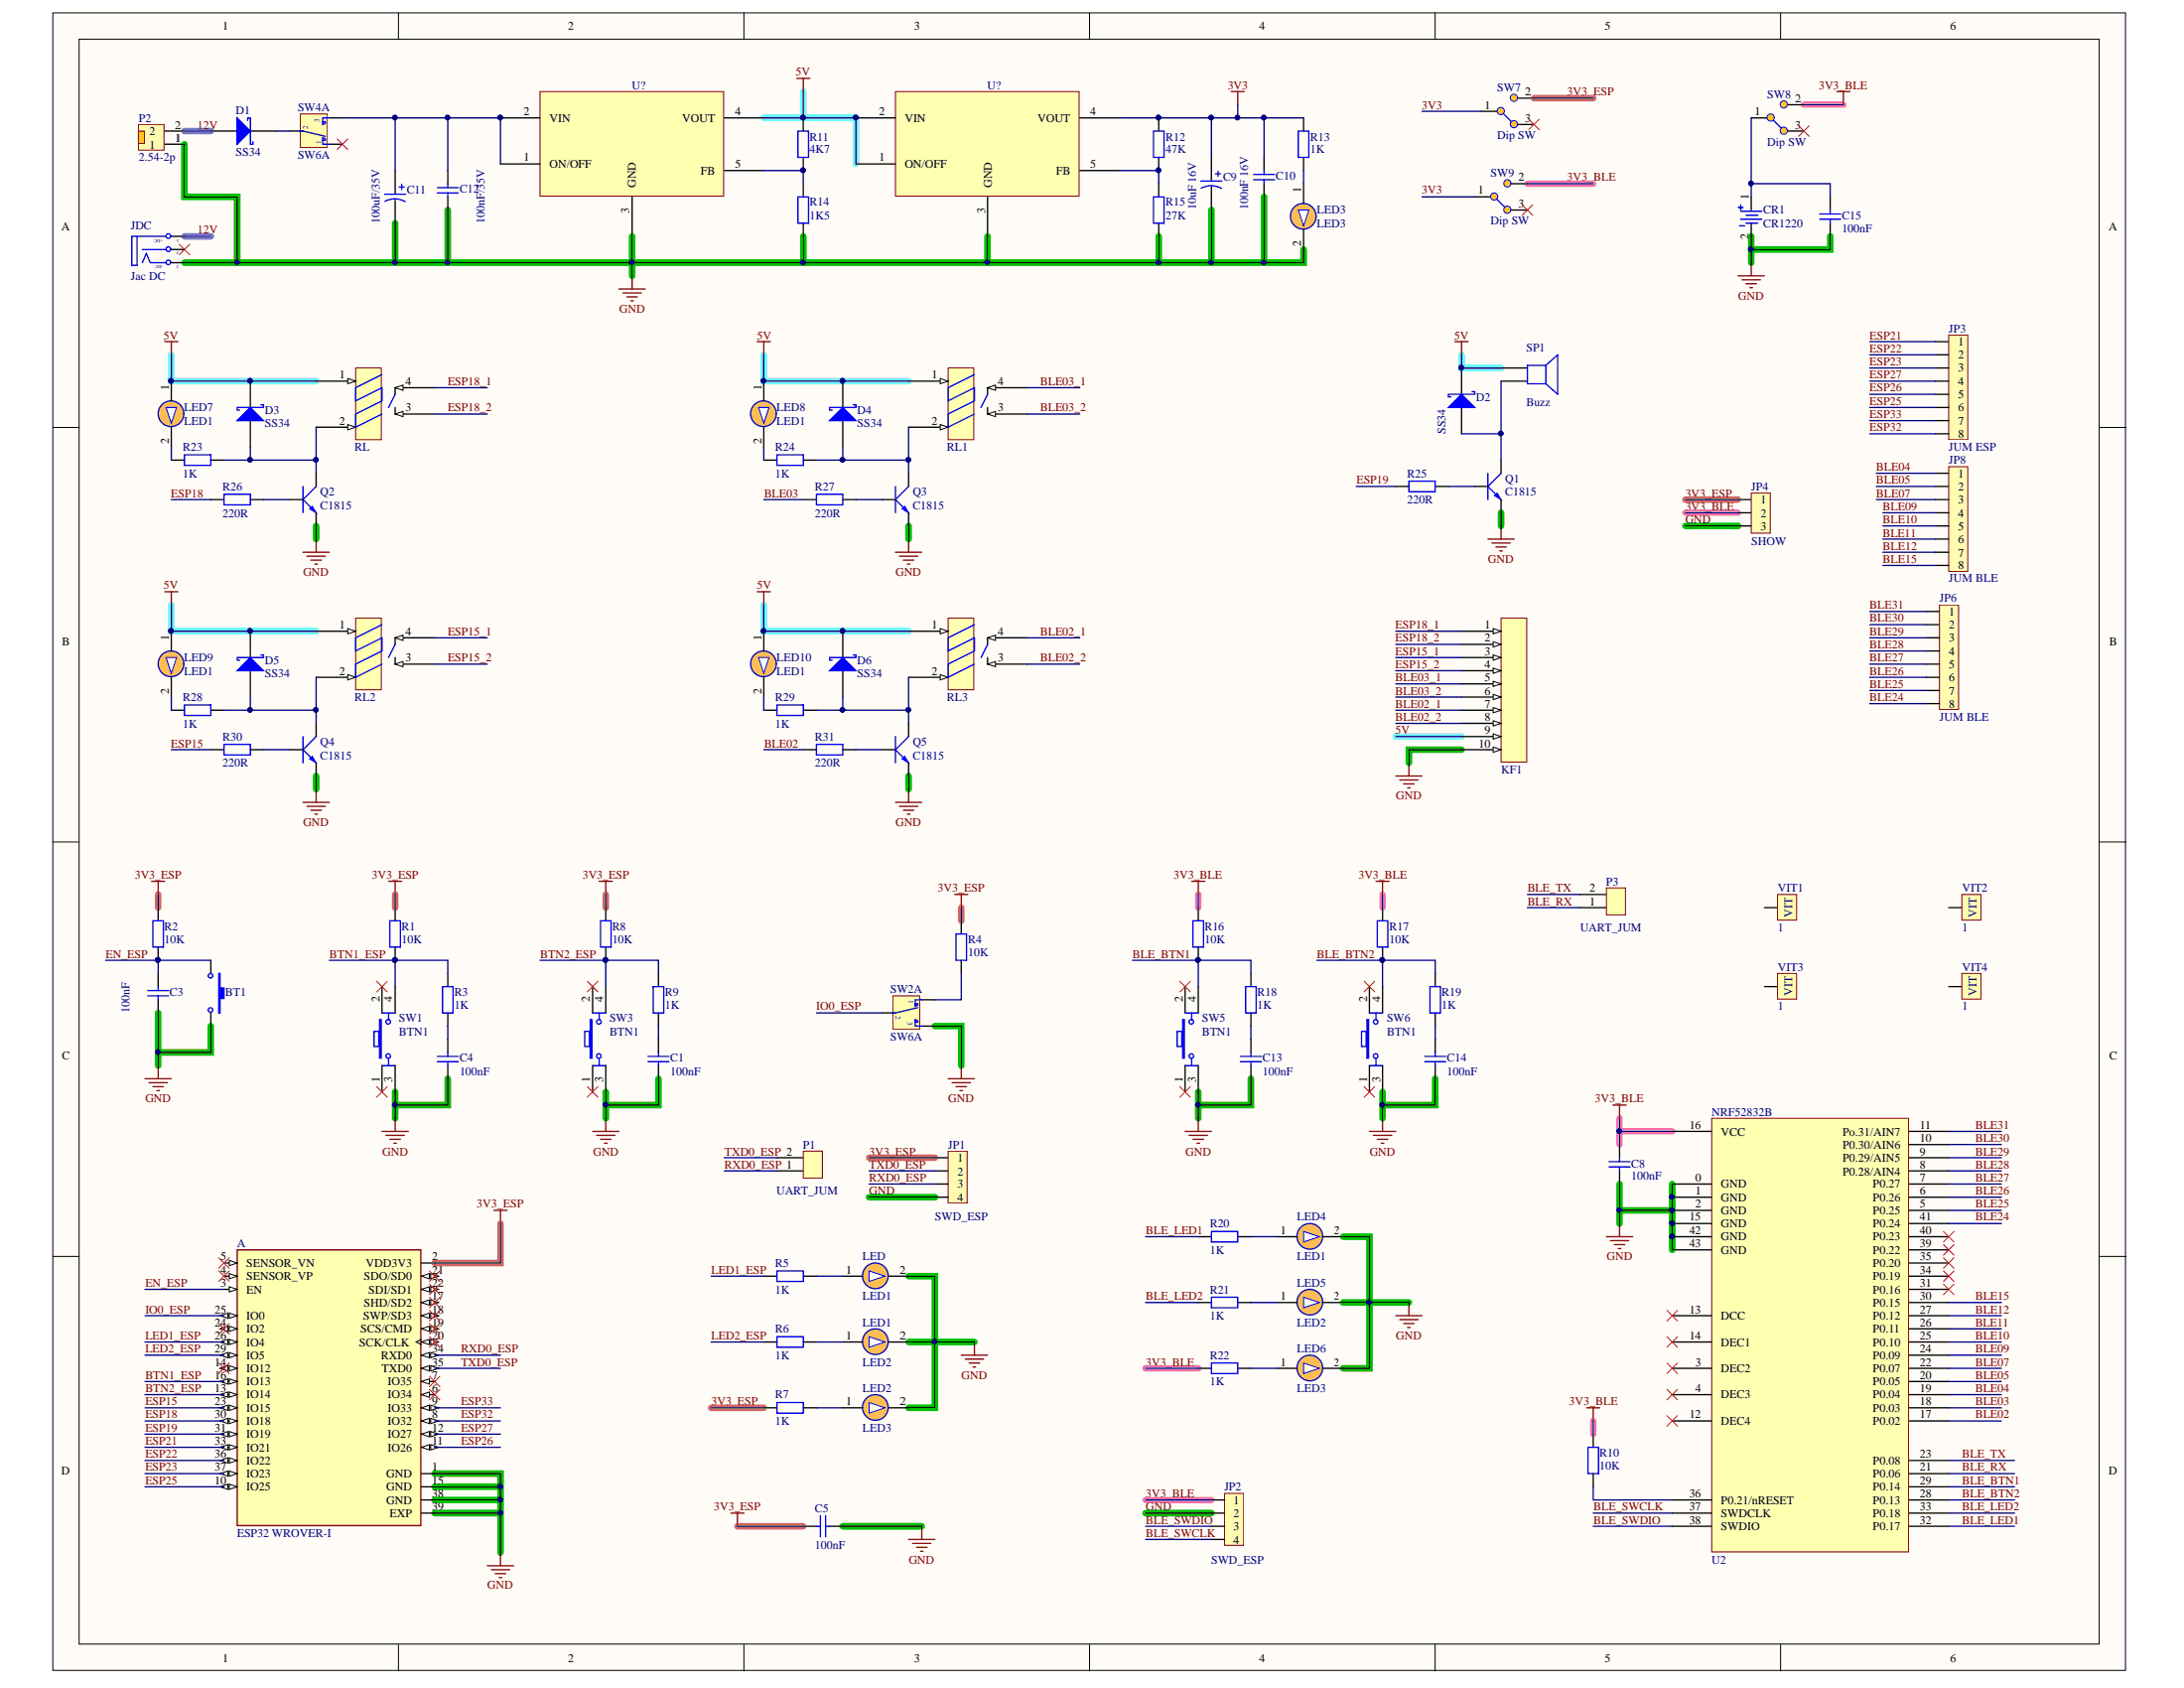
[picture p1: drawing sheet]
# Altium project ESP_BLE.PrjPCB
1 sheet, 100 parts. Net scope: global (net labels, ports and power ports of the same name join across sheets).
Board file: ESP_BLE.PcbDoc

## Sheet ESP_BLE.SchDoc
size 400 x 320 mm

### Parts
A  ESP32 WROVER-I  [ESP32-WROVER-I]
BT1  Nút Nhấn 2 Chân 3x6x2.5MM SMD  [Nut Nhan 2 Chan SMD_N]  (value not drawn)
C1  100nF  [tu 0805]
C3  100nF  [tu 0805]
C4  100nF  [tu 0805]
C5  100nF  [tu 0805]
C8  100nF  [tu 0805]
C9  10uF 16V  [CAP_ALUM_SMD_5054_TYPE_C]
C10  100nF 16V  [tu 0805]
C11  100uF/35V  [CAP_ALUM_SMD_100102_TYPE_G]
C12  100nF/35V  [tu 0805]
C13  100nF  [tu 0805]
C14  100nF  [tu 0805]
C15  100nF  [tu 0805]
CR1  CR1220  [CR1220_HOLDER_SMD]
D1  SS34  [DIODE_DO214AC_SMA]
D2  SS34  [DIODE_DO214AC_SMA]
D3  SS34  [DIODE_DO214AC_SMA]
D4  SS34  [DIODE_DO214AC_SMA]
D5  SS34  [DIODE_DO214AC_SMA]
D6  SS34  [DIODE_DO214AC_SMA]
JDC  Jac DC  [DC-IN]
JP1  SWD_ESP  [JUMP DON DUC 2.54_4P]
JP2  SWD_ESP  [JUMP DON DUC 2.54_4P]
JP3  JUM ESP  [Jump Don Duc Thang 2.54_8p]
JP4  SHOW  [jump don duc thang 2.54_3p]
JP6  JUM BLE  [Jump Don Duc Thang 2.54_8p]
JP8  JUM BLE  [Jump Don Duc Thang 2.54_8p]
KF1  KF142R-10  [KF10]  (value not drawn)
LED  LED1  [led 0805]
LED1  LED2  [led 0805]
LED2  LED3  [led 0805]
LED3  LED3  [led 0805]
LED4  LED1  [led 0805]
LED5  LED2  [led 0805]
LED6  LED3  [led 0805]
LED7  LED1  [led 0805]
LED8  LED1  [led 0805]
LED9  LED1  [led 0805]
LED10  LED1  [led 0805]
MIC1  U?  [Mic5V]
MIC2  U?  [Mic5V]
NRF52832  U2  [NRF52832]  (part B of 2)
P1  UART_JUM  [Jump don duc 2.54_2P]
P2  2.54-2p  [Header Duc Thang 2P 2.54]
P3  UART_JUM  [Jump don duc 2.54_2P]
Q1  C1815  [SOT23B]
Q2  C1815  [SOT23B]
Q3  C1815  [SOT23B]
Q4  C1815  [SOT23B]
Q5  C1815  [SOT23B]
R1  10K  [tro 0805]
R2  10K  [tro 0805]
R3  1K  [tro 0805]
R4  10K  [tro 0805]
R5  1K  [tro 0805]
R6  1K  [tro 0805]
R7  1K  [tro 0805]
R8  10K  [tro 0805]
R9  1K  [tro 0805]
R10  10K  [tro 0805]
R11  4K7  [tro 0805]
R12  47K  [tro 0805]
R13  1K  [tro 0805]
R14  1K5  [tro 0805]
R15  27K  [tro 0805]
R16  10K  [tro 0805]
R17  10K  [tro 0805]
R18  1K  [tro 0805]
R19  1K  [tro 0805]
R20  1K  [tro 0805]
R21  1K  [tro 0805]
R22  1K  [tro 0805]
R23  1K  [tro 0805]
R24  1K  [tro 0805]
R25  220R  [tro 0805]
R26  220R  [tro 0805]
R27  220R  [tro 0805]
R28  1K  [tro 0805]
R29  1K  [tro 0805]
R30  220R  [tro 0805]
R31  220R  [tro 0805]
RL  Relay-4  [Relay-4]  (value not drawn)
RL1  Relay-4  [Relay-4]  (value not drawn)
RL2  Relay-4  [Relay-4]  (value not drawn)
RL3  Relay-4  [Relay-4]  (value not drawn)
SP1  Buzz  [SPEAKER]
SW1  BTN1  [SW-4P-S]
SW2  SW6A  [SW6]  (part A of 2)
SW3  BTN1  [SW-4P-S]
SW4  SW6A  [SW6]  (part A of 2)
SW5  BTN1  [SW-4P-S]
SW6  BTN1  [SW-4P-S]
SW7  Dip SW  [SW3P]
SW8  Dip SW  [SW3P]
SW9  Dip SW  [SW3P]
VIT1  1  [VIT]
VIT2  1  [VIT]
VIT3  1  [VIT]
VIT4  1  [VIT]

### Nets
3V3: C9.1 C10.1 MIC2.4(VOUT) R12.2 R13.2 SW7.1(COM) SW9.1(COM)
3V3_BLE: C8.1 JP2.1 JP4.2 NRF52832.16(VCC) R10.2 R16.2 R17.2 R22.1 SW8.2(NC) SW9.2(NC)
3V3_ESP: A.2(VDD3V3) C5.1 JP1.1 JP4.1 R1.2 R2.2 R4.2 R7.1 R8.2 SW7.2(NC)
5V: D2.2(K) D3.2(K) D4.2(K) D5.2(K) D6.2(K) KF1.9 LED7.1(A) LED8.1(A) LED9.1(A) LED10.1(A) MIC1.4(VOUT) MIC2.1(ON/OFF) MIC2.2(VIN) R11.2 RL.1 RL1.1 RL2.1 RL3.1 SP1.1
GND: A.1(GND) A.15(GND) A.38(GND) A.39(EXP) BT1.2 C1.2 C3.2 C4.2 C5.2 C8.2 C9.2 C10.2 C11.2 C12.2 C13.2 C14.2 C15.2 CR1.2(-) JDC.2(TN) JP1.4 JP2.2 JP4.3 KF1.10 LED.2(K) LED1.2(K) LED2.2(K) LED3.2(K) LED4.2(K) LED5.2(K) LED6.2(K) MIC1.3(GND) MIC2.3(GND) NRF52832.0(GND) NRF52832.1(GND) NRF52832.2(GND) NRF52832.15(GND) NRF52832.42(GND) NRF52832.43(GND) P2.1 Q1.1(E) Q2.1(E) Q3.1(E) Q4.1(E) Q5.1(E) R14.1 R15.1 SW1.3 SW2.3 SW3.3 SW5.3 SW6.3
12V: D1.1(A) JDC.1(T) P2.2
BLE02: NRF52832.17(P0.02) R31.2
BLE02_1: KF1.7 RL3.4
BLE02_2: KF1.8 RL3.3
BLE03: NRF52832.18(P0.03) R27.2
BLE03_1: KF1.5 RL1.4
BLE03_2: KF1.6 RL1.3
BLE04: JP8.1 NRF52832.19(P0.04)
BLE05: JP8.2 NRF52832.20(P0.05)
BLE07: JP8.3 NRF52832.22(P0.07)
BLE09: JP8.4 NRF52832.24(P0.09)
BLE10: JP8.5 NRF52832.25(P0.10)
BLE11: JP8.6 NRF52832.26(P0.11)
BLE12: JP8.7 NRF52832.27(P0.12)
BLE15: JP8.8 NRF52832.30(P0.15)
BLE24: JP6.8 NRF52832.41(P0.24)
BLE25: JP6.7 NRF52832.5(P0.25)
BLE26: JP6.6 NRF52832.6(P0.26)
BLE27: JP6.5 NRF52832.7(P0.27)
BLE28: JP6.4 NRF52832.8(P0.28/AIN4)
BLE29: JP6.3 NRF52832.9(P0.29/AIN5)
BLE30: JP6.2 NRF52832.10(P0.30/AIN6)
BLE31: JP6.1 NRF52832.11(Po.31/AIN7)
BLE_BTN1: NRF52832.29(P0.14) R16.1 R18.1 SW5.4
BLE_BTN2: NRF52832.28(P0.13) R17.1 R19.1 SW6.4
BLE_LED1: NRF52832.32(P0.17) R20.1
BLE_LED2: NRF52832.33(P0.18) R21.1
BLE_RX: NRF52832.21(P0.06) P3.1
BLE_SWCLK: JP2.4 NRF52832.37(SWDCLK)
BLE_SWDIO: JP2.3 NRF52832.38(SWDIO)
BLE_TX: NRF52832.23(P0.08) P3.2
BTN1_ESP: A.16(IO13) R1.1 R3.1 SW1.4
BTN2_ESP: A.13(IO14) R8.1 R9.1 SW3.4
EN_ESP: A.3(EN) BT1.1 C3.1 R2.1
ESP15: A.23(IO15) R30.2
ESP15_1: KF1.3 RL2.4
ESP15_2: KF1.4 RL2.3
ESP18: A.30(IO18) R26.2
ESP18_1: KF1.1 RL.4
ESP18_2: KF1.2 RL.3
ESP19: A.31(IO19) R25.2
ESP21: A.33(IO21) JP3.1
ESP22: A.36(IO22) JP3.2
ESP23: A.37(IO23) JP3.3
ESP25: A.10(IO25) JP3.6
ESP26: A.11(IO26) JP3.5
ESP27: A.12(IO27) JP3.4
ESP32: A.8(IO32) JP3.8
ESP33: A.9(IO33) JP3.7
IO0_ESP: A.25(IO0) SW2.2
LED1_ESP: A.26(IO4) R5.1
LED2_ESP: A.29(IO5) R6.1
RXD0_ESP: A.34(RXD0) JP1.3 P1.1
TXD0_ESP: A.35(TXD0) JP1.2 P1.2
NetC1_1: C1.1 R9.2
NetC4_1: C4.1 R3.2
NetC11_1: C11.1 C12.1 MIC1.1(ON/OFF) MIC1.2(VIN) SW4.3
NetC13_1: C13.1 R18.2
NetC14_1: C14.1 R19.2
NetC15_1: C15.1 CR1.1(+) SW8.1(COM)
NetD1_2: D1.2(K) SW4.2
NetD2_1: D2.1(A) Q1.2(C) SP1.2
NetD3_1: D3.1(A) Q2.2(C) R23.1 RL.2
NetD4_1: D4.1(A) Q3.2(C) R24.1 RL1.2
NetD5_1: D5.1(A) Q4.2(C) R28.1 RL2.2
NetD6_1: D6.1(A) Q5.2(C) R29.1 RL3.2
NetLED1_1: LED1.1(A) R6.2
NetLED2_1: LED2.1(A) R7.2
NetLED3_1: LED3.1(A) R13.1
NetLED4_1: LED4.1(A) R20.2
NetLED5_1: LED5.1(A) R21.2
NetLED6_1: LED6.1(A) R22.2
NetLED7_2: LED7.2(K) R23.2
NetLED8_2: LED8.2(K) R24.2
NetLED9_2: LED9.2(K) R28.2
NetLED10_2: LED10.2(K) R29.2
NetLED_1: LED.1(A) R5.2
NetMIC1_5: MIC1.5(FB) R11.1 R14.2
NetMIC2_5: MIC2.5(FB) R12.1 R15.2
NetNRF52832_36: NRF52832.36(P0.21/nRESET) R10.1
NetQ1_3: Q1.3(B) R25.1
NetQ2_3: Q2.3(B) R26.1
NetQ3_3: Q3.3(B) R27.1
NetQ4_3: Q4.3(B) R30.1
NetQ5_3: Q5.3(B) R31.1
NetR4_1: R4.1 SW2.1

Not connected (* = marked no-connect by the designer): A 4(SENSOR_VP)* 5(SENSOR_VN)* 6(IO34)* 7(IO35)* 14(IO12)* 17(SHD/SD2)* 18(SWP/SD3)* 19(SCS/CMD)* 20(SCK/CLK)* 21(SDO/SD0)* 22(SDI/SD1)* 24(IO2)*; JDC 3(S)*; NRF52832 3(DEC2)* 4(DEC3)* 12(DEC4)* 13(DCC)* 14(DEC1)* 31(P0.16)* 34(P0.19)* 35(P0.20)* 39(P0.22)* 40(P0.23)*; SW1 1* 2*; SW3 1* 2*; SW4 1*; SW5 1* 2*; SW6 1* 2*; SW7 3(NO)*; SW8 3(NO)*; SW9 3(NO)*; VIT1 VIT1(1); VIT2 VIT1(1); VIT3 VIT1(1); VIT4 VIT1(1)
